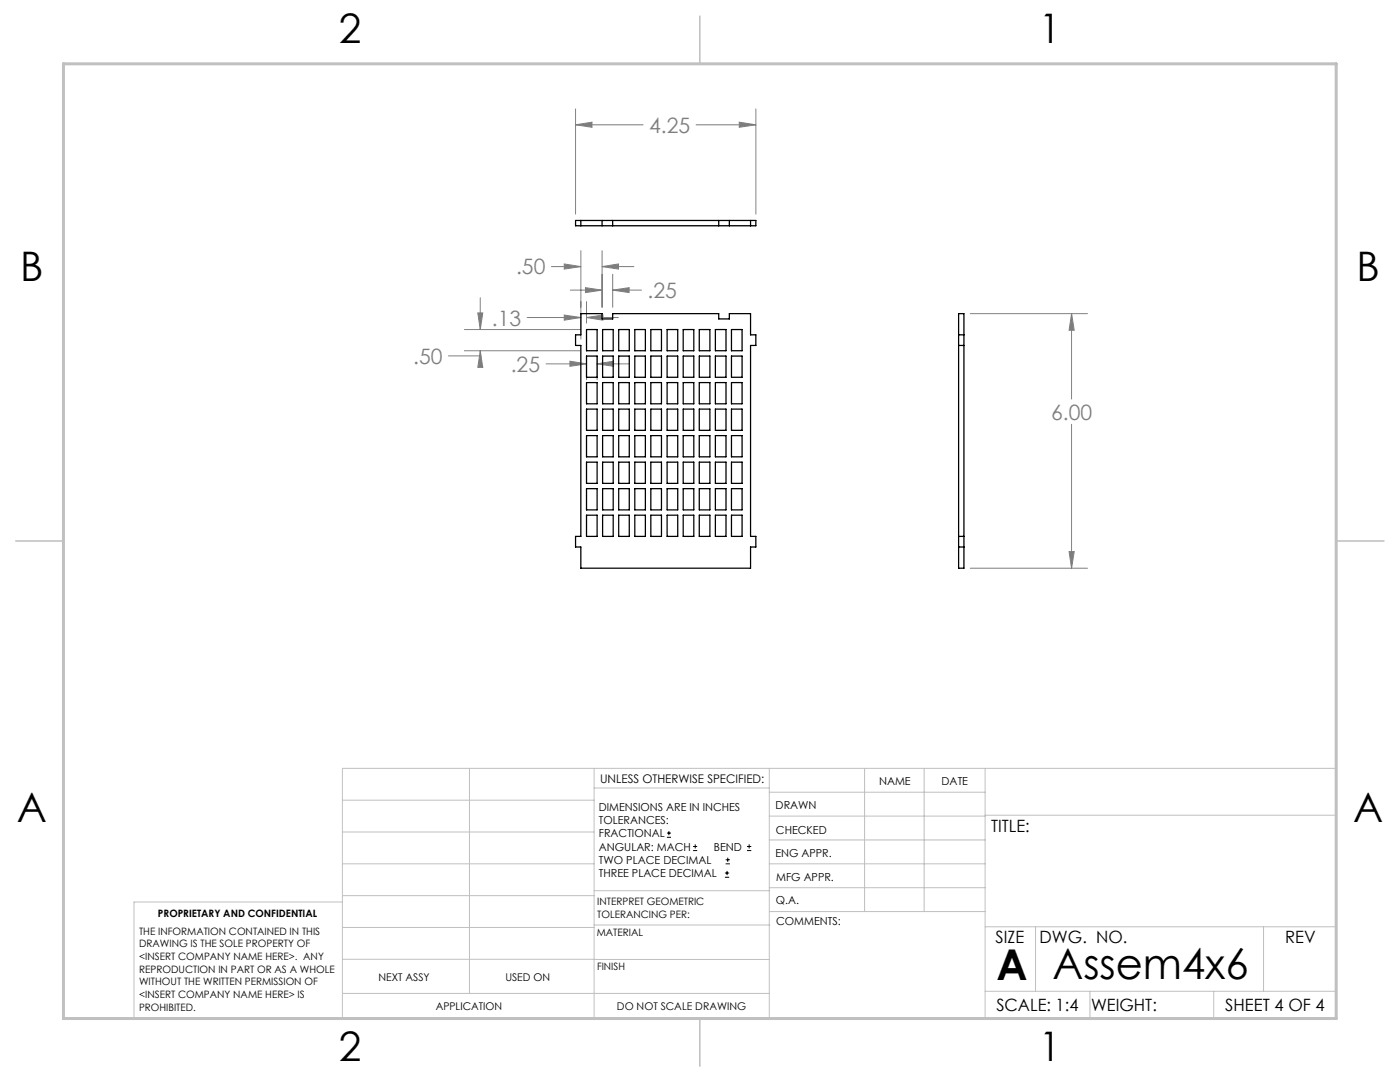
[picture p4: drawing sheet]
<svg xmlns="http://www.w3.org/2000/svg" width="279mm" height="216mm" viewBox="0 0 279 216" stroke-linecap="round" stroke-linejoin="round" font-family="sans-serif">
<g fill="none" stroke="#000" stroke-width=".2">
<path d="M133.1 167.1h.8M133.1 166.2h.8M133.5 165.8v.9M138.3 169.7h.8M138.3 168.9h.8M138.7 168.5v.8M144.7 175h.8M144.7 174.2h.8M144.8 172.4h.9M144.8 171.6h.9M145.1 173.8v.8M145.2 171.1v.9"/>
<path d="M149.1 169.7h.8M149.1 168.9h.8M149.5 168.5v.8"/>
</g>
<g fill="none" stroke="#808080" stroke-width=".2">
<path d="M114.9 24.9l3.2-.5v1zM114.9 21.7v21M114.9 24.9h13.4M138.9 24.9h11.9M147.5 24.4l3.3 .5-3.3 .5zM150.8 21.7v21M95.8 59.4v6.4M110 53.2h5.9M112.6 52.7l3.3 .5-3.3 .5zM113.8 57.9h6.4M115.9 50v17.7M116.8 57.4l3.4 .5-3.4 .5z"/>
<path d="M120.2 53.2l3.2-.5v1zM120.2 50v11.3M120.2 53.2h6.3M122.3 57.9l3.3-.5v1zM122.3 54.7v6.6M122.3 57.9h5.7M92.7 65.8h23.1M92.7 70h23.1M95.4 62.4h.9l-.5 3.4zM95.8 70l.5 3.3h-.9zM95.8 70v1h-6.3M105.2 63.4h10.7"/>
<path d="M109 72.6h8.1M112.6 62.9l3.3 .5-3.3 .5zM113.7 72.1l3.4 .5-3.4 .5zM117.1 63.4l3.2-.5v1zM117.1 60.2v4.3M117.1 71.3v4.5M117.1 63.4h6.3M119.2 72.6l3.2-.5v1zM119.2 71.3v4.5M119.2 72.6h6.3M193.6 62.6h23.4M213.9 62.6l.5 3.3h-1z"/>
<path d="M213.9 62.6v17M213.9 84.7v28.7M193.6 113.4h23.4M213.4 110.1h1l-.5 3.3z"/>
</g>
<g fill="none" stroke="#c0c0c0" stroke-width=".2">
<path d="M68.3 159.7h50.3M93.7 153.3v44.9M118.6 153.3v49.9M118.6 157.2h34.9M153.5 153.3v49.9M153.5 158.1h43.1M172.5 153.3v28.6M184.4 153.3v28.6M196.6 153.3v49.9M68.3 180h-41.6v23.2h240v-49.9h-198.4v49.9M68.3 178.7h50.3M68.3 172.4h50.3"/>
<path d="M68.3 166h50.3M118.6 177.7h35M153.5 167.6h43.1M153.5 162.8h43.1M153.5 172.4h43.1M153.5 177.1h43.1M196.6 162.7h70.1M68.3 198.2h85.2M68.3 191.4l85.2 .1M68.3 185.1h50.3M118.6 184.6h35M153.6 181.9h43"/>
<path d="M196.6 197.8h70.1M196.6 184.9h70.1M206.7 184.9v12.9M217.5 197.8v5.4M242.2 197.8v5.4M252.2 184.9v12.9"/>
</g>
<path d="M139.7 3.2v9.5M3.1 107.9h9.6M266.7 107.9h9.5M139.7 203.2v9.6" fill="none" stroke="#c0c0c0" stroke-width=".3"/>
<path d="M12.7 12.7h254v190.5h-254z" fill="none" stroke="#c0c0c0" stroke-width=".6"/>
<path d="M112.6 52.7l3.3 .5-3.3 .5zM120.2 53.2l3.2-.5v1zM116.8 57.4l3.4 .5-3.4 .5zM122.3 57.9l3.3-.5v1zM112.6 62.9l3.3 .5-3.3 .5zM117.1 63.4l3.2-.5v1zM95.4 62.4h.9l-.5 3.4zM95.8 70l.5 3.3h-.9zM113.7 72.1l3.4 .5-3.4 .5zM119.2 72.6l3.2-.5v1zM114.9 24.9l3.2-.5v1zM147.5 24.4l3.3 .5-3.3 .5zM213.9 62.6l.5 3.3h-1zM213.4 110.1h1l-.5 3.3z" fill="#808080"/>
<g fill="none" stroke="#000" stroke-width=".25">
<path d="M114.9 44h35.9v1h-35.9zM115.9 44v1M120.2 44v1M122.3 44v1M143.4 44v1M145.6 44v1M149.8 44v1M115.9 62.6h4.3v1h2.1v-1h21.1v1h2.2v-1h4.2v4.2h1v2.1h-1v38.1h1v2.1h-1v4.3h-33.9v-4.3h-1v-2.1h1v-38.1h-1v-2.1h1zM117.1 65.8h2.1v4.2h-2.1zM117.1 71h2.1v4.3h-2.1zM117.1 76.3h2.1v4.3h-2.1zM120.3 65.8h2.1v4.2h-2.1z"/>
<path d="M120.3 71h2.1v4.3h-2.1zM120.3 76.3h2.1v4.3h-2.1zM123.5 65.8h2.1v4.2h-2.1zM123.5 71h2.1v4.3h-2.1zM123.5 76.3h2.1v4.3h-2.1zM126.7 65.8h2.1v4.2h-2.1zM126.7 71h2.1v4.3h-2.1zM126.7 76.3h2.1v4.3h-2.1zM129.9 65.8h2.1v4.2h-2.1zM129.9 71h2.1v4.3h-2.1zM129.9 76.3h2.1v4.3h-2.1zM133.1 65.8h2.2v4.2h-2.2z"/>
<path d="M133.1 71h2.2v4.3h-2.2zM133.1 76.3h2.2v4.3h-2.2zM136.3 65.8h2.2v4.2h-2.2zM136.3 71h2.2v4.3h-2.2zM136.3 76.3h2.2v4.3h-2.2zM139.6 65.8h2.1v4.2h-2.1zM139.6 71h2.1v4.3h-2.1zM139.6 76.3h2.1v4.3h-2.1zM142.8 65.8h2.1v4.2h-2.1zM142.8 71h2.1v4.3h-2.1zM142.8 76.3h2.1v4.3h-2.1zM146 65.8h2.1v4.2h-2.1z"/>
<path d="M146 71h2.1v4.3h-2.1zM146 76.3h2.1v4.3h-2.1zM191.3 66.8h1.1M191.3 62.6h1.1v50.8h-1.1zM191.3 68.9h1.1M117.1 81.6h2.1v4.3h-2.1zM117.1 86.9h2.1v4.3h-2.1zM117.1 92.2h2.1v4.2h-2.1zM117.1 97.5h2.1v4.2h-2.1zM120.3 81.6h2.1v4.3h-2.1zM120.3 86.9h2.1v4.3h-2.1zM120.3 92.2h2.1v4.2h-2.1z"/>
<path d="M120.3 97.5h2.1v4.2h-2.1zM123.5 81.6h2.1v4.3h-2.1zM123.5 86.9h2.1v4.3h-2.1zM123.5 92.2h2.1v4.2h-2.1zM123.5 97.5h2.1v4.2h-2.1zM126.7 81.6h2.1v4.3h-2.1zM126.7 86.9h2.1v4.3h-2.1zM126.7 92.2h2.1v4.2h-2.1zM126.7 97.5h2.1v4.2h-2.1zM129.9 81.6h2.1v4.3h-2.1zM129.9 86.9h2.1v4.3h-2.1zM129.9 92.2h2.1v4.2h-2.1z"/>
<path d="M129.9 97.5h2.1v4.2h-2.1zM133.1 81.6h2.2v4.3h-2.2zM133.1 86.9h2.2v4.3h-2.2zM133.1 92.2h2.2v4.2h-2.2zM133.1 97.5h2.2v4.2h-2.2zM136.3 81.6h2.2v4.3h-2.2zM136.3 86.9h2.2v4.3h-2.2zM136.3 92.2h2.2v4.2h-2.2zM136.3 97.5h2.2v4.2h-2.2zM139.6 81.6h2.1v4.3h-2.1zM139.6 86.9h2.1v4.3h-2.1zM139.6 92.2h2.1v4.2h-2.1z"/>
<path d="M139.6 97.5h2.1v4.2h-2.1zM142.8 81.6h2.1v4.3h-2.1zM142.8 86.9h2.1v4.3h-2.1zM142.8 92.2h2.1v4.2h-2.1zM142.8 97.5h2.1v4.2h-2.1zM146 81.6h2.1v4.3h-2.1zM146 86.9h2.1v4.3h-2.1zM146 92.2h2.1v4.2h-2.1zM146 97.5h2.1v4.2h-2.1zM117.1 102.8h2.1v4.2h-2.1zM120.3 102.8h2.1v4.2h-2.1zM123.5 102.8h2.1v4.2h-2.1z"/>
<path d="M126.7 102.8h2.1v4.2h-2.1zM129.9 102.8h2.1v4.2h-2.1zM133.1 102.8h2.2v4.2h-2.2zM136.3 102.8h2.2v4.2h-2.2zM139.6 102.8h2.1v4.2h-2.1zM142.8 102.8h2.1v4.2h-2.1zM146 102.8h2.1v4.2h-2.1zM191.3 107h1.1M191.3 109.1h1.1"/>
</g>
<g font-size="8.5">
<text x="198.9" y="195.5">A</text>
<text x="210.1" y="195.4">Assem4x6</text>
</g>
<g font-size="8.1">
<text x="67.6" y="8.5">2</text>
<text x="207.3" y="8.5">1</text>
<text x="4" y="56.2">B</text>
<text x="270.7" y="56.2">B</text>
<text x="3.3" y="164.1">A</text>
<text x="270" y="164.1">A</text>
<text x="67.6" y="211.7">2</text>
<text x="207.3" y="211.7">1</text>
</g>
<g font-size="4.2" fill="#808080">
<text x="129.5" y="26.5">4.25</text>
<text x="103" y="54.8">.50</text>
<text x="129.2" y="59.5">.25</text>
<text x="98.2" y="65">.13</text>
<text x="82.5" y="72.6">.50</text>
<text x="101.9" y="74.2">.25</text>
<text x="209.8" y="83.7">6.00</text>
</g>
<g font-size="3.4">
<text x="197.8" y="166">TITLE:</text>
<text x="198.7" y="188.1">SIZE</text>
<text x="207.5" y="188.1">DWG. NO.</text>
<text x="256.5" y="188.2">REV</text>
<text x="198.8" y="201.7">SCALE: 1:4</text>
<text x="217.7" y="201.8">WEIGHT:</text>
<text x="244.5" y="201.7">SHEET 4 OF 4</text>
</g>
<text font-size="2.4" x="119.8" y="156.2">UNLESS OTHERWISE SPECIFIED:</text>
<g font-size="2.2">
<text x="119.5" y="161.8">DIMENSIONS ARE IN INCHES</text>
<text x="154.8" y="161.4">DRAWN</text>
<text x="175.4" y="156.6">NAME</text>
<text x="187.9" y="156.7">DATE</text>
<text x="119.5" y="164.4">TOLERANCES:</text>
<text x="119.5" y="167.1">FRACTIONAL</text>
<text x="154.9" y="166.3">CHECKED</text>
<text x="119.5" y="169.7">ANGULAR: MACH</text>
<text x="119.5" y="172.4">TWO PLACE DECIMAL</text>
<text x="142.5" y="169.7">BEND</text>
<text x="154.8" y="171">ENG APPR.</text>
<text x="119.5" y="175">THREE PLACE DECIMAL</text>
<text x="154.9" y="175.7">MFG APPR.</text>
<text x="154.9" y="180.4">Q.A.</text>
<text x="154.9" y="184.6">COMMENTS:</text>
</g>
<g font-size="2.1">
<text x="75.5" y="195.7">NEXT ASSY</text>
<text x="100.9" y="195.7">USED ON</text>
<text x="86.9" y="201.5">APPLICATION</text>
<text x="123.1" y="201.6">DO NOT SCALE DRAWING</text>
</g>
<g font-size="2">
<text x="31.5" y="182.9">PROPRIETARY AND CONFIDENTIAL</text>
<text x="119.2" y="180.6">INTERPRET GEOMETRIC</text>
<text x="119.2" y="183.1">TOLERANCING PER:</text>
<text x="27.8" y="186.5">THE INFORMATION CONTAINED IN THIS</text>
<text x="27.8" y="189">DRAWING IS THE SOLE PROPERTY OF</text>
<text x="27.8" y="191.6">&lt;INSERT COMPANY NAME HERE&gt;. ANY</text>
<text x="119.1" y="186.7">MATERIAL</text>
<text x="27.8" y="194.1">REPRODUCTION IN PART OR AS A WHOLE</text>
<text x="27.8" y="196.6">WITHOUT THE WRITTEN PERMISSION OF</text>
<text x="119.1" y="193.5">FINISH</text>
<text x="27.8" y="199.1">&lt;INSERT COMPANY NAME HERE&gt; IS</text>
<text x="27.8" y="201.7">PROHIBITED.</text>
</g>
</svg>
